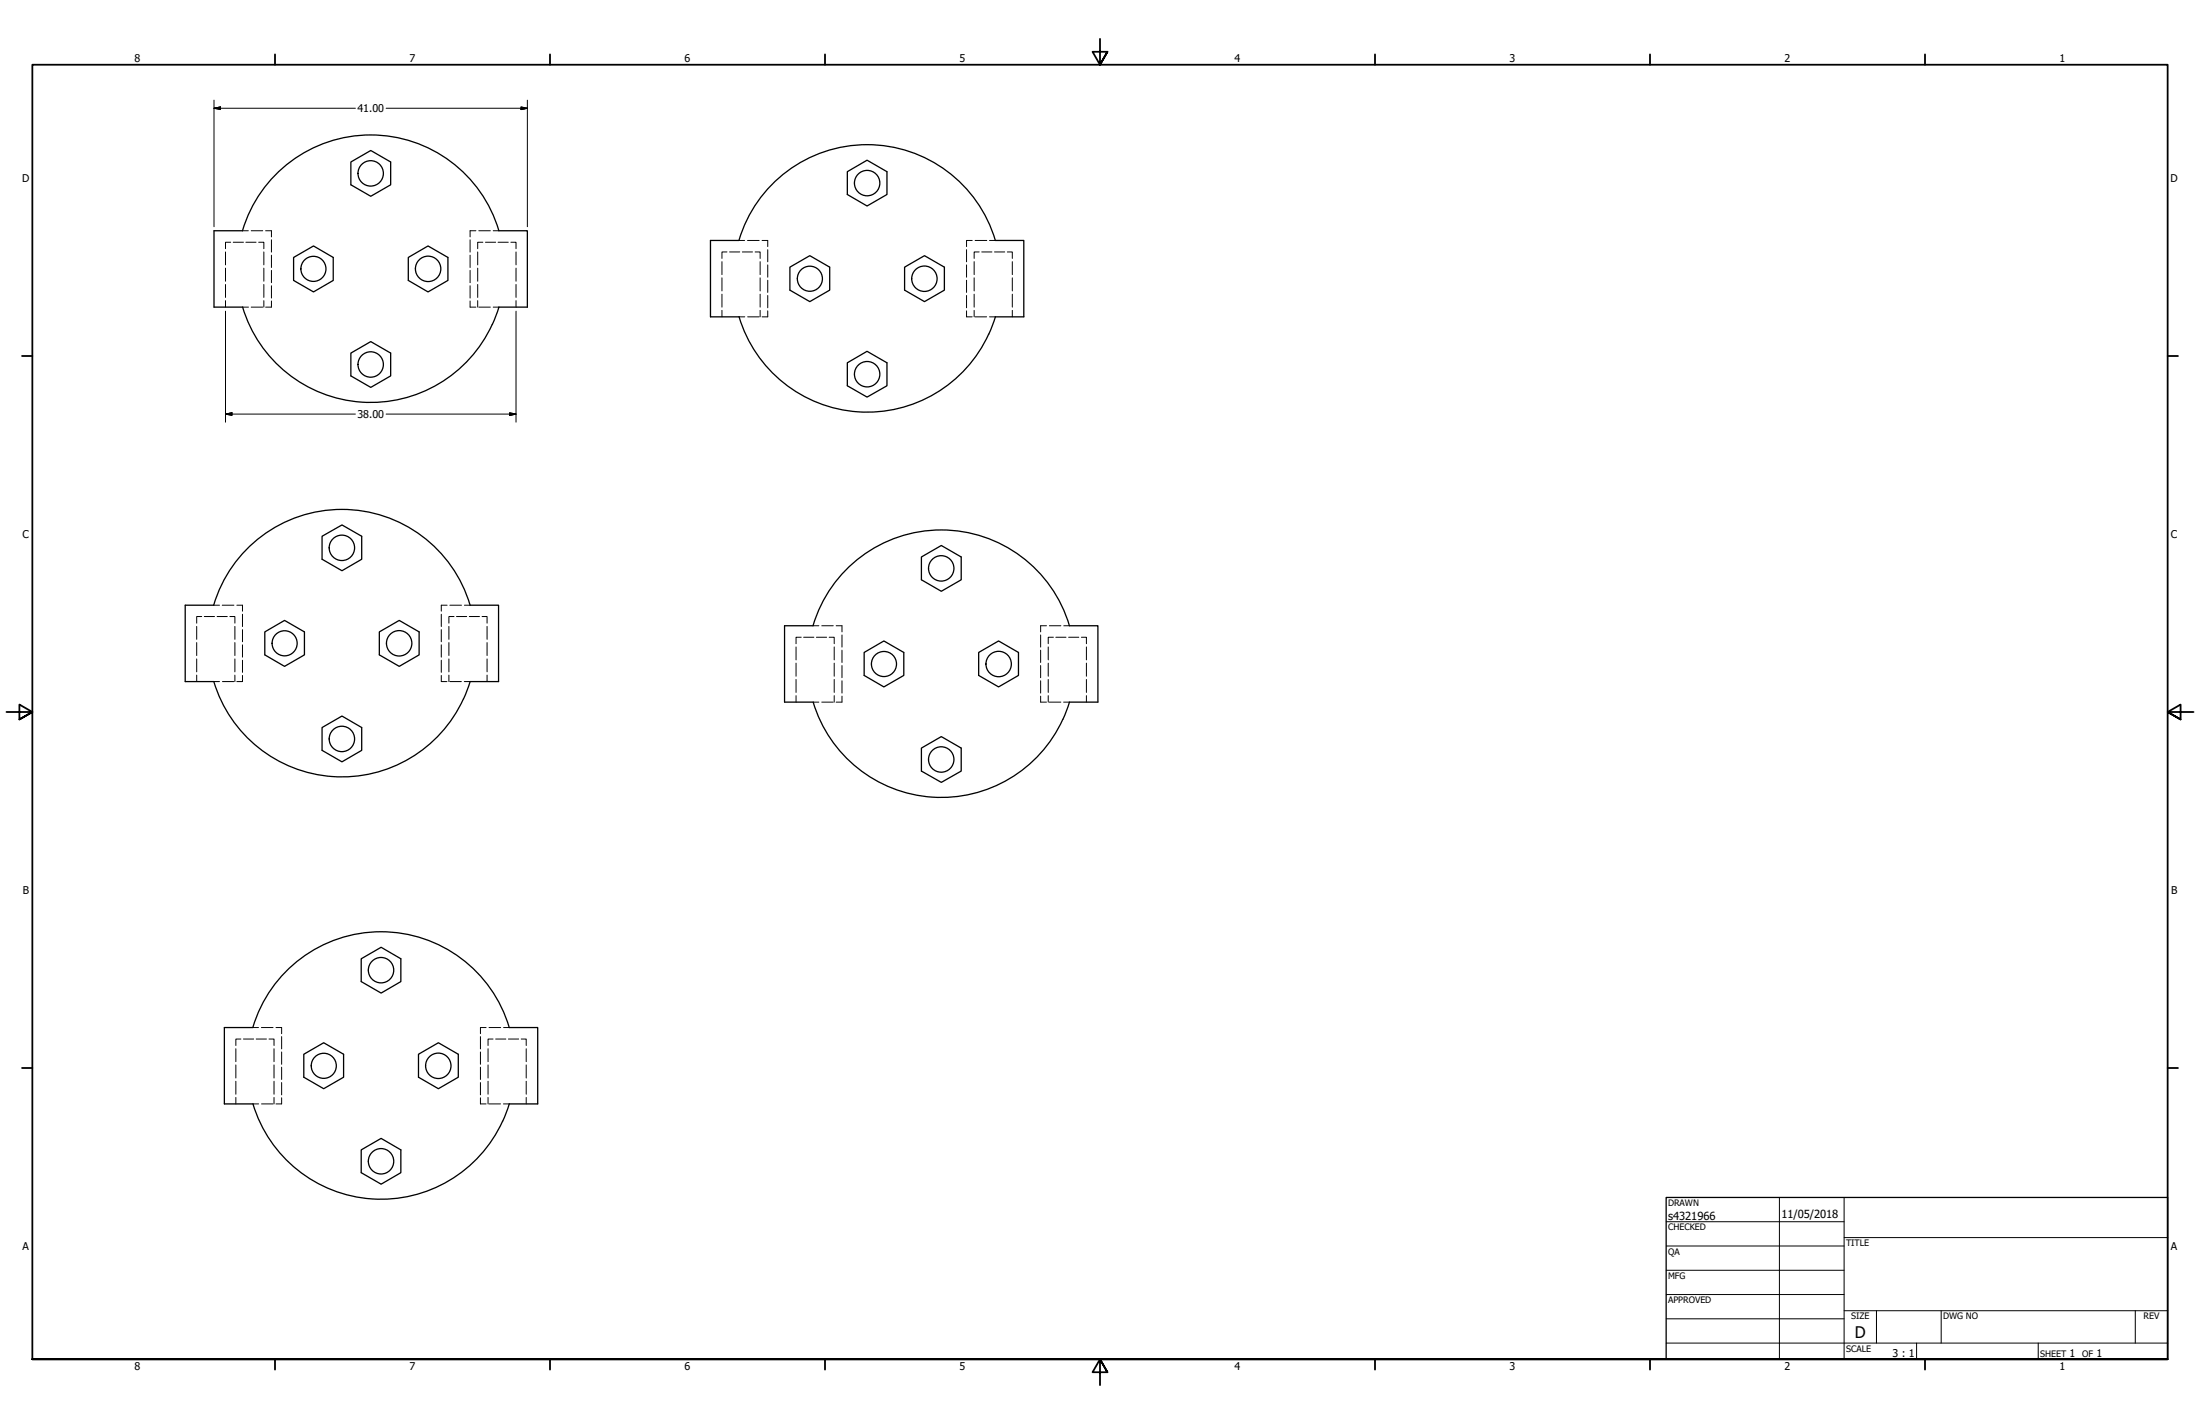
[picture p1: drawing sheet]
<svg xmlns="http://www.w3.org/2000/svg" width="864mm" height="559mm" viewBox="0 0 864 559" stroke-linecap="round" stroke-linejoin="round" font-family="sans-serif">
<!-- layer: Visible (ANSI) -->
<g fill="none" stroke="#000" stroke-width=".51">
<path d="M137.7 63.6l7.8-4.5 7.9 4.5v8.9l-7.9 4.5-7.8-4.5zM332.6 67.4l7.8-4.5 7.8 4.5v8.9l-7.8 4.5-7.8-4.5zM84 90.6l11.2-.1a52.5 52.5 0 0 1 50.3-37.5 52.5 52.5 0 0 1 50.3 37.5l11.2 .1v29.9l-11.2 .1a52.5 52.5 0 0 1-50.3 37.3 52.5 52.5 0 0 1-50.3-37.4h-11.2zM290.1 94.4h-11.2v29.9h11.2a52.5 52.5 0 0 0 50.3 37.4 52.5 52.5 0 0 0 50.3-37.3l11.2-.1v-29.9h-11.2M290.1 94.3a52.5 52.5 0 0 1 50.3-37.5 52.5 52.5 0 0 1 50.3 37.6M115.3 101l7.8-4.5 7.7 4.5v9l-7.7 4.6-7.8-4.6zM160.3 101l7.7-4.5 7.8 4.5v9l-7.8 4.6-7.7-4.6zM310.1 104.8l7.8-4.5 7.8 4.5v9.1l-7.8 4.5-7.8-4.5zM355.1 104.8l7.8-4.5 7.8 4.5v9.1l-7.8 4.5-7.8-4.5zM137.7 138.6l7.8-4.6 7.9 4.6v8.9l-7.9 4.5-7.8-4.5zM332.6 142.4l7.8-4.5 7.8 4.5v9l-7.8 4.4-7.8-4.4zM126.4 210.4l7.8-4.4 7.8 4.4v9.1l-7.8 4.5-7.8-4.5z"/>
<path d="M361.7 218.6l7.8-4.5 7.8 4.5v8.9l-7.8 4.5-7.8-4.5zM103.9 248l7.8-4.5 7.8 4.5v9l-7.8 4.5-7.8-4.5zM148.9 248l7.8-4.5 7.8 4.5v9l-7.8 4.5-7.8-4.5zM339.2 256l7.8-4.5 7.8 4.5v9l-7.8 4.6-7.8-4.6zM384.2 256l7.8-4.5 7.8 4.5v9l-7.8 4.6-7.8-4.6zM184.5 267.5h11.2v-30h-11.2a52.5 52.5 0 0 0-50.3-37.6 52.5 52.5 0 0 0-50.3 37.6h-11.2v30h11.2a52.5 52.5 0 0 0 46.7 37.2 52.5 52.5 0 0 0 51.3-30.5M184.5 267.5l-2.5 6.7M126.4 285.5l7.8-4.5 7.8 4.5v8.9l-7.8 4.6-7.8-4.6zM361.7 293.6l7.8-4.5 7.8 4.5v9l-7.8 4.4-7.8-4.4zM417.2 282.3a52.5 52.5 0 0 1-51.3 30.5 52.5 52.5 0 0 1-46.7-37.3h-11.2v-29.9l11.2-.1a52.5 52.5 0 0 1 50.3-37.5 52.5 52.5 0 0 1 50.3 37.5l11.2 .1v29.9h-11.2l-2.6 6.8M141.8 376.2l7.8-4.5 7.8 4.5v9l-7.8 4.5-7.8-4.5zM119.3 413.7l7.8-4.5 7.8 4.5v9l-7.8 4.5-7.8-4.5z"/>
<path d="M164.3 413.7l7.8-4.5 7.8 4.5v9l-7.8 4.5-7.8-4.5zM199.9 433.2h11.2v-30h-11.2a52.5 52.5 0 0 0-50.3-37.6 52.5 52.5 0 0 0-50.3 37.6h-11.2v30h11.2a52.5 52.5 0 0 0 46.7 37.3 52.5 52.5 0 0 0 51.3-30.5M199.9 433.2l-2.6 6.8M141.8 451.2l7.8-4.5 7.8 4.5v9l-7.8 4.5-7.8-4.5z"/>
<circle cx="145.5" cy="68" r="5"/>
<circle cx="340.4" cy="71.9" r="5"/>
<circle cx="123" cy="105.5" r="4.9"/>
<circle cx="168.1" cy="105.5" r="5"/>
<circle cx="317.9" cy="109.4" r="4.9"/>
<circle cx="362.9" cy="109.4" r="5"/>
<circle cx="145.5" cy="143" r="5"/>
<circle cx="340.4" cy="146.8" r="5"/>
<circle cx="134.2" cy="215" r="5"/>
<circle cx="369.5" cy="223" r="5"/>
<circle cx="111.7" cy="252.4" r="4.9"/>
<circle cx="156.7" cy="252.4" r="5"/>
<circle cx="347" cy="260.6" r="4.9"/>
<circle cx="392" cy="260.6" r="5"/>
<circle cx="134.2" cy="290" r="5"/>
<circle cx="369.5" cy="298" r="5"/>
<circle cx="149.6" cy="380.7" r="5"/>
<circle cx="127.1" cy="418.2" r="4.9"/>
<circle cx="172.1" cy="418.2" r="5"/>
<circle cx="149.6" cy="455.7" r="5"/>
</g>
<!-- layer: Hidden (ANSI) -->
<g fill="none" stroke="#000" stroke-width=".39">
<path d="M88.5 98.9v5M90.6 95.1h-2.1v2.5M91.6 95.1h4M95.2 90.6h2.3M96.5 95.1h4M98.6 90.6h4.5M101.5 95.1h2.1v2.5M103.6 98.9v5M104.3 90.6h2.3v2.4M106.6 94.1v4.8M184.5 94.1v4.8M186.8 90.6h-2.3v2.4"/>
<path d="M187.5 98.9v5M188 90.6h4.5M189.5 95.1h-2v2.5M190.6 95.1h4M193.6 90.6h2.3M195.5 95.1h4M200.5 95.1h2.1v2.5M202.6 98.9v5M285.4 98.9h-2v2.5M286.4 98.9h4M290.1 94.4h2.2M291.4 98.9h4"/>
<path d="M293.4 94.4h4.6M296.4 98.9h2v2.5M299.1 94.4h2.3v2.4M301.4 98v4.7M379.4 98v4.7M381.6 94.4h-2.2v2.4M382.8 94.4h4.5M384.4 98.9h-2v2.5M385.4 98.9h4M388.4 94.4h2.3M390.4 98.9h4M395.4 98.9h2v2.5"/>
<path d="M88.5 105.2v5.2M88.5 111.6v5.1M88.5 118v2.5M103.6 105.2v5.2M103.6 111.6v5.1M103.6 118v2.5M106.6 118.1v2.4h-2.3M106.6 100.1v4.9M106.6 106.1v4.8M106.6 112.1v4.9M184.5 118.1v2.4h2.3M184.5 100.1v4.9"/>
<path d="M184.5 106.1v4.8M184.5 112.1v4.9M187.5 105.2v5.2M187.5 111.6v5.1M187.5 118v2.5M202.6 105.2v5.2M202.6 111.6v5.1M202.6 118v2.5M283.4 102.7v5.1M283.4 109v5.2M283.4 115.4v5.1M298.4 102.7v5.1"/>
<path d="M298.4 109v5.2M298.4 115.4v5.1M301.4 103.9v4.9M301.4 110v4.7M301.4 116v4.8M379.4 103.9v4.9M379.4 110v4.7M379.4 116v4.8M382.4 102.7v5.1M382.4 109v5.2M382.4 115.4v5.1M397.4 102.7v5.1"/>
<path d="M397.4 109v5.2M397.4 115.4v5.1M95.2 120.5h2.3M98.6 120.5h4.5M188 120.5h4.5M193.6 120.5h2.2M283.4 121.8v2.5M290.1 124.3h2.3M293.5 124.3h4.5M298.4 121.8v2.5M301.4 122v2.3h-2.3M379.4 122v2.3h2.2"/>
<path d="M382.4 121.8v2.5M382.8 124.3h4.5M388.4 124.3h2.3M397.4 121.8v2.5M83.9 237.5h2.3M87.2 237.5h4.6M93 237.5h2.2v2.3M175.5 237.5h-2.3v2.3M176.6 237.5h4.6M182.3 237.5h2.2M77.2 245.8v5.1M77.2 252.2v5"/>
<path d="M77.2 258.6v5.1M79.2 241.9h-2v2.6M80.2 241.9h4M85.2 241.9h4M90.2 241.9h2v2.6M92.2 245.8v5.1M92.2 252.2v5M92.2 258.6v5.1M95.2 241v4.9M95.2 247.1v4.7M95.2 253v4.9M95.2 259.1v4.7"/>
<path d="M173.2 241v4.9M173.2 247.1v4.7M173.2 253v4.9M173.2 259.1v4.7M176.2 245.8v5.1M176.2 252.2v5M176.2 258.6v5.1M178.2 241.9h-2v2.6M179.2 241.9h4M184.2 241.9h4M189.2 241.9h2v2.6M191.2 245.8v5.1"/>
<path d="M191.2 252.2v5M191.2 258.6v5.1M312.5 253.9v5.1M314.5 250.1h-2v2.5M315.5 250.1h4M319.2 245.6h2.2M320.5 250.1h4M322.6 245.6h4.5M325.5 250.1h2v2.5M327.5 253.9v5.1M328.2 245.6h2.3v2.4M330.5 249.2v4.7"/>
<path d="M330.5 255.1v4.9M408.5 249.2v4.7M408.5 255.1v4.9M410.8 245.6h-2.3v2.4M411.5 253.9v5.1M411.9 245.6h4.5M413.5 250.1h-2v2.5M414.5 250.1h4M417.6 245.6h2.3M419.5 250.1h4M424.5 250.1h2v2.5M426.5 253.9v5.1"/>
<path d="M77.2 264.9v2.6M83.9 267.5h2.3M87.3 267.5h4.5M92.2 264.9v2.6M95.2 265v2.5h-2.2M173.2 265v2.5h2.3M176.2 264.9v2.6M176.6 267.5h4.5M182.2 267.5h2.3M191.2 264.9v2.6M312.5 260.2v5.2M312.5 266.6v5.1"/>
<path d="M312.5 273v2.5M319.2 275.5h2.2M322.6 275.5h4.5M327.5 260.2v5.2M327.5 266.6v5.1M327.5 273v2.5M330.5 273.2v2.3h-2.3M330.5 261.2v4.7M330.5 267.1v4.9M408.5 273.2v2.3h2.3M408.5 261.2v4.7M408.5 267.1v4.9"/>
<path d="M411.5 260.2v5.2M411.5 266.6v5.1M411.5 273v2.5M411.9 275.5h4.5M417.5 275.5h2.3M426.5 260.2v5.2M426.5 266.6v5.1M426.5 273v2.5M92.6 411.5v5.1M92.6 417.9v5.1M94.6 407.7h-2v2.6M95.6 407.7h4"/>
<path d="M99.3 403.2h2.2M100.6 407.7h4M102.6 403.2h4.6M105.6 407.7h2v2.6M107.6 411.5v5.1M107.6 417.9v5.1M108.3 403.2h2.3v2.4M110.6 406.8v4.8M110.6 412.8v4.8M110.6 418.8v4.8M188.6 406.8v4.8M188.6 412.8v4.8"/>
<path d="M188.6 418.8v4.8M190.8 403.2h-2.2v2.4M191.6 411.5v5.1M191.6 417.9v5.1M192 403.2h4.5M193.5 407.7h-1.9v2.6M194.6 407.7h4M197.7 403.2h2.2M199.6 407.7h4M204.6 407.7h2v2.6M206.6 411.5v5.1M206.6 417.9v5.1"/>
<path d="M92.6 424.3v5.1M92.6 430.7v2.5M99.3 433.2h2.2M102.7 433.2h4.5M107.6 424.3v5.1M107.6 430.7v2.5M110.6 430.8v2.4h-2.3M110.6 424.8v4.8M188.6 430.8v2.4h2.2M188.6 424.8v4.8M191.6 424.3v5.1M191.6 430.7v2.5"/>
<path d="M192 433.2h4.5M197.6 433.2h2.3M206.6 424.3v5.1M206.6 430.7v2.5"/>
</g>
<!-- layer: Border (ANSI) -->
<g fill="none" stroke="#000" stroke-width=".7">
<path d="M431.8 15.2v10.2l-2.9-5.1h5.8l-2.9 5.1 2.9-5.1M107.9 21.3v4.1M215.9 21.3v4.1M323.8 21.3v4.1M539.8 21.3v4.1M647.7 21.3v4.1M755.6 21.3v4.1M8.6 139.7h4.1M850.9 139.7h4.1M2.5 279.4h10.2l-5.1-2.9v5.8l5.1-2.9-5.1 2.9M861.1 279.4h-10.2l5.1-2.9v5.8l-5.1-2.9 5.1 2.9M8.6 419.1h4.1"/>
<path d="M850.9 419.1h4.1M12.7 533.4v-508h838.2v508h-838.2h838.2M107.9 533.4v4.1M215.9 533.4v4.1M323.8 533.4v4.1M434.7 538.5l-2.9-5.1 2.9 5.1h-5.8l2.9-5.1v10.2M539.8 533.4v4.1M647.7 533.4v4.1M755.6 533.4v4.1"/>
</g>
<!-- layer: Title (ANSI) -->
<g fill="none" stroke="#000" stroke-width=".39">
<path d="M654 479.4h69.9M698.5 469.9v63.5M723.9 469.9v63.5M654 488.9h69.9M654 498.5h69.9M723.9 485.6h127M654 508h69.9M654 517.5h69.9M723.9 514.3h127M736.6 514.3v12.7M762 514.3v12.7M838.2 514.3v12.7"/>
<path d="M654 527h196.9M752.3 527v6.4M800.1 527v6.4"/>
</g>
<path d="M654 469.9h196.9v63.5h-196.9z" fill="none" stroke="#000" stroke-width=".51"/>
<!-- layer: Dimension (ANSI) -->
<path d="M84 39.3v49.7M207 39.3v49.7M84 42.5l2.6-.5v1zM84 42.5h55.5M151.6 42.5h55.4M204.5 42l2.5 .5-2.5 .5zM88.5 122.1v43.6M202.6 122.1v43.6M88.5 162.5l2.6-.5v1zM88.5 162.5h51M151.6 162.5h51M200 162l2.6 .5-2.6 .5z" fill="none" stroke="#000" stroke-width=".39"/>
<path d="M84 42.5l2.6-.5zM84 42.5l2.6-.5v1zM204.5 43l2.5-.5zM204.5 42l2.5 .5-2.5 .5zM88.5 162.5l2.6-.5zM88.5 162.5l2.6-.5v1zM200 163l2.6-.5zM200 162l2.6 .5-2.6 .5z" fill="#000" stroke="#000" stroke-width=".39"/>
<text font-size="6.3" x="728.1" y="524.9">D</text>
<g font-size="4.4">
<text x="654.8" y="478.6">s4321966</text>
<text x="699.3" y="478">11/05/2018</text>
</g>
<g font-size="4.2">
<text x="52.8" y="24.4">8</text>
<text x="160.8" y="24.4">7</text>
<text x="268.7" y="24.4">6</text>
<text x="376.7" y="24.4">5</text>
<text x="484.6" y="24.4">4</text>
<text x="592.6" y="24.4">3</text>
<text x="700.5" y="24.4">2</text>
<text x="808.5" y="24.4">1</text>
<text x="140.3" y="44">41.00</text>
<text x="8.8" y="71.4">D</text>
<text x="852" y="71.4">D</text>
<text x="140.3" y="164">38.00</text>
<text x="8.9" y="211.1">C</text>
<text x="852.2" y="211.1">C</text>
<text x="9" y="350.8">B</text>
<text x="852.2" y="350.8">B</text>
<text x="8.9" y="490.5">A</text>
<text x="852.2" y="490.5">A</text>
<text x="742.9" y="532.6">3 : 1</text>
<text x="812.4" y="532.6">1</text>
<text x="823" y="532.6">1</text>
<text x="52.8" y="537.5">8</text>
<text x="160.8" y="537.5">7</text>
<text x="268.7" y="537.5">6</text>
<text x="376.7" y="537.5">5</text>
<text x="484.6" y="537.5">4</text>
<text x="592.6" y="537.5">3</text>
<text x="700.5" y="537.5">2</text>
<text x="808.5" y="537.5">1</text>
</g>
<g font-size="3.5">
<text x="654.8" y="473.2">DRAWN</text>
<text x="654.8" y="482.8">CHECKED</text>
<text x="724.7" y="488.9">TITLE</text>
<text x="654.8" y="492.3">QA</text>
<text x="654.8" y="501.8">MFG</text>
<text x="654.8" y="511.4">APPROVED</text>
<text x="726.7" y="517.7">SIZE</text>
<text x="762.8" y="517.7">DWG NO</text>
<text x="841.4" y="517.7">REV</text>
<text x="724.7" y="530.4">SCALE</text>
<text x="800.9" y="532.6">SHEET</text>
<text x="817.4" y="532.6">OF</text>
</g>
</svg>
